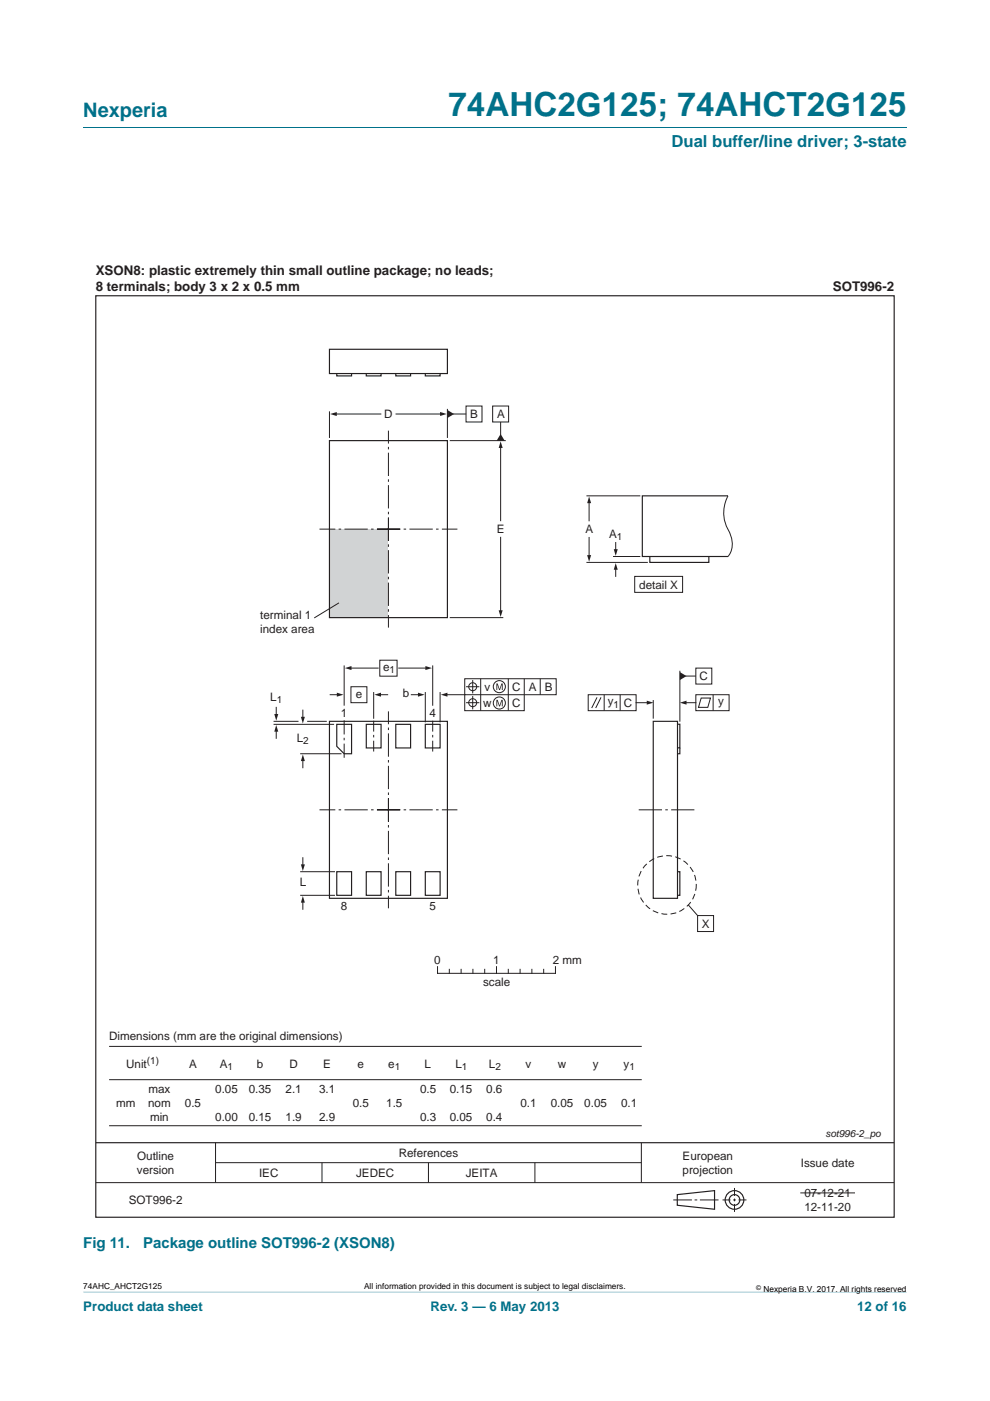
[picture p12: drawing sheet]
<svg xmlns="http://www.w3.org/2000/svg" width="210mm" height="297mm" viewBox="0 0 210 297" stroke-linecap="round" stroke-linejoin="round" font-family="sans-serif">
<path d="M17.7 273.9l174.6 .1z" fill="#00718a"/>
<path d="M17.7 27h174.6" fill="none" stroke="#00718a" stroke-width=".21"/>
<g fill="none" stroke="#231f20" stroke-width=".21">
<path d="M145.3 143.3h2.3M92.8 205v1.4h25v-1.4M95.3 205.5v.9M97.8 205.5v.9M100.3 205.5v.9M102.8 205.5v.9M105.3 205v1.4M107.8 205.5v.9M110.3 205.5v.9M112.8 205.5v.9M115.3 205.5v.9M23.1 228.9h113"/>
<path d="M23.1 238.7h113M23.1 221.9h113M20.3 250.7h169.4M45.7 242.3v8.4M45.7 246.5h90.3M68.3 246.5v4.2M90.9 246.5v4.2M113.5 246.5v4.2M136 242.3v8.4M142.8 254.4h4M147.3 254.4h.6M148.5 254.4h3.9"/>
<path d="M153.2 254.4h1.7M155.5 254.4h.6M155.8 251.9v1.7M155.8 254.1v.6M155.8 255.3v1.7M156.6 254.4h1.7M169.7 252.9h11.6"/>
</g>
<g fill="none" stroke="#231f20" stroke-width=".25">
<path d="M20.3 62.7h169.4v195.4h-169.4zM69.9 74.1h25v5.1h-25zM71.4 79.2v.5h3.2v-.5M77.7 79.2v.5h3.1v-.5M83.9 79.2v.5h3.2v-.5M90.2 79.2v.5h3.1v-.5M20.3 242.3h169.4M143.7 253.3l7.9-.9v4l-7.9-.9z"/>
<circle cx="155.8" cy="254.4" r="1.98"/>
<circle cx="155.8" cy="254.4" r="1.13"/>
</g>
<path d="M144.2 142.5l1.4 .8-1.4 .9z" fill="#231f20"/>
<path d="M145.3 149h2.3M147.6 141.6h3.4v3.4h-3.4z" fill="none" stroke="#231f20" stroke-width=".21"/>
<path d="M144.2 149l1.4-.4v.8z" fill="#231f20"/>
<path d="M134.9 149h2.6M147.6 147.3h7v3.4h-7zM148.7 148h2l-.6 2h-1.9zM151.3 147.3v3.4" fill="none" stroke="#231f20" stroke-width=".21"/>
<path d="M137.2 148.6l1.4 .4-1.4 .4z" fill="#231f20"/>
<path d="M124.8 147.3h10.1v3.4h-10.1zM126.6 147.9l-1.1 2.2M127.5 147.9l-1.2 2.2M128.1 147.3v3.4M131.5 147.3v3.4M138.6 148.4v4M144.2 142.2v10.8M146 191.9l2 2.2M148 194.1h3.3v3.4h-3.3z" fill="none" stroke="#231f20" stroke-width=".21"/>
<circle cx="141.5" cy="187.6" r="6.2" fill="none" stroke="#231f20" stroke-width=".21" stroke-dasharray="1.2 .7" stroke-linecap="butt"/>
<path d="M138.6 152.9h5.1v37.6h-5.1zM143.7 153.6h.5v5h-.5M144.2 158.6v1.2h-.5M143.7 184.8h.5v5h-.5" fill="none" stroke="#231f20" stroke-width=".25"/>
<path d="M135.5 171.7h11.8" fill="none" stroke="#231f20" stroke-width=".21" stroke-dasharray="4.9 .7 .5 .7" stroke-linecap="butt"/>
<path d="M69.9 112.2h12.5v18.7h-12.5z" fill="#d1d3d4"/>
<path d="M96 87.8h2.8M71.9 127.8l-5.3 3.2" fill="none" stroke="#231f20" stroke-width=".21"/>
<path d="M94.9 86.9l1.4 .9-1.4 .8z" fill="#231f20"/>
<path d="M98.8 86.1h3.4v3.4h-3.4zM106.2 89.5v2.8" fill="none" stroke="#231f20" stroke-width=".21"/>
<path d="M106.2 92l.8 1.4h-1.7z" fill="#231f20"/>
<path d="M104.5 86.1h3.4v3.4h-3.4zM106.2 94.7v15.7" fill="none" stroke="#231f20" stroke-width=".21"/>
<path d="M106.2 93.6l.4 1.4h-.8z" fill="#231f20"/>
<path d="M106.2 113.9v15.8" fill="none" stroke="#231f20" stroke-width=".21"/>
<path d="M105.8 129.4h.8l-.4 1.4z" fill="#231f20"/>
<path d="M71.1 87.8h9.7" fill="none" stroke="#231f20" stroke-width=".21"/>
<path d="M70 87.8l1.4-.4v.8z" fill="#231f20"/>
<path d="M84 87.8h9.6" fill="none" stroke="#231f20" stroke-width=".21"/>
<path d="M93.3 87.3l1.5 .5-1.5 .4z" fill="#231f20"/>
<path d="M80 112.2h17M82.4 109.8v23.3M82.4 114.7v-23.4M84.9 112.2h-17.1" fill="none" stroke="#231f20" stroke-width=".21" stroke-dasharray="4.9 .7 .5 .7" stroke-linecap="butt"/>
<path d="M69.9 93.4h25v37.5h-25z" fill="none" stroke="#231f20" stroke-width=".25"/>
<path d="M69.9 87.2v5.7M94.9 86.7v6.2M95.4 93.4h11.9M95.4 130.9h11.3M130.6 120.5v1.7M134.6 122.2h10.2v3.4h-10.2z" fill="none" stroke="#231f20" stroke-width=".21"/>
<path d="M130.6 119.4l.4 1.4h-.8z" fill="#231f20"/>
<path d="M124.9 106.4v4" fill="none" stroke="#231f20" stroke-width=".21"/>
<path d="M124.9 105.3l.5 1.4h-.9z" fill="#231f20"/>
<path d="M130.6 115v1.7" fill="none" stroke="#231f20" stroke-width=".21"/>
<path d="M130.2 116.4h.8l-.4 1.4z" fill="#231f20"/>
<path d="M124.9 113.9v4.1" fill="none" stroke="#231f20" stroke-width=".21"/>
<path d="M124.5 117.7h.9l-.5 1.4z" fill="#231f20"/>
<path d="M137.8 118v1.2h12.5v-1.2M154.4 105.1h-18.2v12.9h18.2" fill="none" stroke="#231f20" stroke-width=".25"/>
<path d="M124.4 119.2h13M124.4 105.1h11.4M130 118h5.8M154.4 105.1a7.5 7.5 0 0 0 0 7.1 4.8 4.8 0 0 1 0 5.8M84.6 141.6h5.9" fill="none" stroke="#231f20" stroke-width=".21"/>
<path d="M90.2 141.2l1.4 .4-1.4 .5z" fill="#231f20"/>
<path d="M70 147.3h1.7" fill="none" stroke="#231f20" stroke-width=".21"/>
<path d="M71.4 146.9l1.5 .4-1.5 .4z" fill="#231f20"/>
<path d="M80.5 147.3h1.7" fill="none" stroke="#231f20" stroke-width=".21"/>
<path d="M79.4 147.3l1.4-.4v.8z" fill="#231f20"/>
<path d="M64.2 181.9v1.6" fill="none" stroke="#231f20" stroke-width=".21"/>
<path d="M63.8 183.3h.9l-.5 1.4z" fill="#231f20"/>
<path d="M64.2 191.1v1.7" fill="none" stroke="#231f20" stroke-width=".21"/>
<path d="M64.2 190l.5 1.4h-.9z" fill="#231f20"/>
<path d="M64.2 150.6v1.7" fill="none" stroke="#231f20" stroke-width=".21"/>
<path d="M63.8 152h.9l-.5 1.4z" fill="#231f20"/>
<path d="M64.2 161.1v1.7" fill="none" stroke="#231f20" stroke-width=".21"/>
<path d="M64.2 160l.5 1.4h-.9z" fill="#231f20"/>
<path d="M58.6 150v1.7" fill="none" stroke="#231f20" stroke-width=".21"/>
<path d="M58.2 151.4h.8l-.4 1.4z" fill="#231f20"/>
<path d="M58.6 154.8v1.7" fill="none" stroke="#231f20" stroke-width=".21"/>
<path d="M58.6 153.7l.4 1.4h-.8z" fill="#231f20"/>
<path d="M74.3 141.6h5.9" fill="none" stroke="#231f20" stroke-width=".21"/>
<path d="M73.1 141.6l1.4-.4v.9z" fill="#231f20"/>
<path d="M80.6 140h3.6v3.4h-3.6zM74.4 145.6h3.4v3.4h-3.4zM87.2 147.3h1.7" fill="none" stroke="#231f20" stroke-width=".21"/>
<path d="M88.7 146.9l1.4 .4-1.4 .4z" fill="#231f20"/>
<path d="M94.6 147.3h4" fill="none" stroke="#231f20" stroke-width=".21"/>
<path d="M93.5 147.3l1.4-.4v.8z" fill="#231f20"/>
<g fill="none" stroke="#231f20" stroke-width=".21">
<path d="M58 153.6h12.9M58 152.9h5.3M63.7 159.8h8.7M65.2 152.9h4.1M73 141.1v8.5M79.3 146.7v5.7M90.2 146.7v6.5M91.8 141.1v8.5M93.3 146.7v6.5M98.6 143.9h19.4v3.4h-19.4zM98.9 145.6h2.8M98.9 149h2.8"/>
<path d="M100.3 144.2v2.8M100.3 147.6v2.8M102 143.9v6.8M107.8 143.9v6.8M111.2 143.9v6.8h-12.6v-3.4M114.6 143.9v3.4M63.7 189.8h7.4M63.7 184.8h7.4"/>
<circle cx="100.3" cy="149" r=".85"/>
<circle cx="100.3" cy="145.6" r=".85"/>
<circle cx="105.9" cy="145.6" r="1.28"/>
</g>
<path d="M80 171.7h17M82.4 169.3v23.3M82.4 174.2v-23.4M84.9 171.7h-17.1" fill="none" stroke="#231f20" stroke-width=".21" stroke-dasharray="4.9 .7 .5 .7" stroke-linecap="butt"/>
<path d="M69.9 152.9h25v37.6h-25zM71.4 153.6h3.2v6.2h-1.6l-1.6-1.6zM77.7 153.6h3.1v5h-3.1zM83.9 153.6h3.2v5h-3.2zM90.2 153.6h3.1v5h-3.1zM71.4 184.8h3.2v5h-3.2zM77.7 184.8h3.1v5h-3.1zM83.9 184.8h3.2v5h-3.2zM90.2 184.8h3.1v5h-3.1z" fill="none" stroke="#231f20" stroke-width=".25"/>
<path d="M73 160.7v-8" fill="none" stroke="#231f20" stroke-width=".21" stroke-dasharray="3 .7 .5 .7" stroke-linecap="butt"/>
<path d="M79.3 159.3v-6.5M91.8 159.3v-6.5" fill="none" stroke="#231f20" stroke-width=".21" stroke-dasharray="2.3 .7 .5 .7" stroke-linecap="butt"/>
<path d="M105.3 144.9h.3l.4 1.2 .4-1.2h.2v1.4h-.2v-1.2l-.4 1.2h-.1l-.4-1.2v1.2h-.2z" fill="#231f20"/>
<circle cx="105.9" cy="149.1" r="1.28" fill="none" stroke="#231f20" stroke-width=".21"/>
<path d="M105.3 148.4h.3l.4 1.2 .4-1.2h.2v1.4h-.2v-1.2l-.4 1.2h-.1l-.4-1.2v1.2h-.2z" fill="#231f20"/>
<text font-size="7" fill="#00718a" x="95.1" y="24.6">74AHC2G125; 74AHCT2G125</text>
<text font-size="4.2" fill="#00718a" x="17.7" y="24.9">Nexperia</text>
<text font-size="3.5" fill="#00718a" x="142.4" y="31.1">Dual buffer/line driver; 3-state</text>
<g font-size="3.2" fill="#00718a">
<text x="17.7" y="264.6">Fig 11.</text>
<text x="30.4" y="264.6">Package outline SOT996-2 (XSON8)</text>
</g>
<g font-size="2.8" fill="#231f20">
<text x="20.3" y="58.3">XSON8: plastic extremely thin small outline package; no leads;</text>
<text x="20.3" y="61.7">8 terminals; body 3 x 2 x 0.5 mm</text>
<text x="176.6" y="61.7">SOT996-2</text>
</g>
<g font-size="2.8" fill="#00718a">
<text x="17.7" y="277.9">Product data sheet</text>
<text x="91.3" y="277.9">Rev. 3 — 6 May 2013</text>
<text x="181.8" y="277.9">12 of 16</text>
</g>
<g font-size="2.5" fill="#231f20">
<text x="81.5" y="88.6">D</text>
<text x="99.7" y="88.6">B</text>
<text x="105.4" y="88.6">A</text>
<text x="105.4" y="113.1">E</text>
<text x="124.2" y="113.1">A</text>
<text x="129.2" y="114.1">A</text>
<text x="135.6" y="124.8">detail X</text>
<text x="55.2" y="131.2">terminal 1</text>
<text x="55.2" y="134.1">index area</text>
<text x="81.3" y="142.2">e</text>
<text x="57.3" y="148.7">L</text>
<text x="75.4" y="147.9">e</text>
<text x="85.4" y="147.9">b</text>
<text x="102.5" y="149.8">w</text>
<text x="102.7" y="146.4">v</text>
<text x="108.6" y="146.4">C</text>
<text x="108.6" y="149.8">C</text>
<text x="112.1" y="146.4">A</text>
<text x="115.5" y="146.4">B</text>
<text x="128.9" y="149.6">y</text>
<text x="132.3" y="149.8">C</text>
<text x="148.4" y="144.2">C</text>
<text x="152.3" y="149.6">y</text>
<text x="72.3" y="152">1</text>
<text x="91.1" y="152">4</text>
<text x="63" y="157.3">L</text>
<text x="63.6" y="187.8">L</text>
<text x="72.3" y="192.9">8</text>
<text x="91.1" y="192.9">5</text>
<text x="148.8" y="196.7">X</text>
<text x="92.1" y="204.4">0</text>
<text x="102.5" y="209">scale</text>
<text x="104.6" y="204.4">1</text>
<text x="117.3" y="204.4">2 mm</text>
<text x="23.1" y="220.4">Dimensions (mm are the original dimensions)</text>
<text x="26.8" y="226.4">Unit</text>
<text x="40.1" y="226.4">A</text>
<text x="46.6" y="226.4">A</text>
<text x="54.5" y="226.4">b</text>
<text x="61.4" y="226.4">D</text>
<text x="68.6" y="226.4">E</text>
<text x="75.8" y="226.4">e</text>
<text x="82.4" y="226.4">e</text>
<text x="90.1" y="226.4">L</text>
<text x="96.6" y="226.4">L</text>
<text x="103.7" y="226.4">L</text>
<text x="111.5" y="226.4">v</text>
<text x="118.3" y="226.4">w</text>
<text x="125.7" y="226.4">y</text>
<text x="132.3" y="226.4">y</text>
<text x="31.5" y="231.7">max</text>
<text x="45.6" y="231.7">0.05</text>
<text x="52.8" y="231.7">0.35</text>
<text x="60.6" y="231.7">2.1</text>
<text x="67.7" y="231.7">3.1</text>
<text x="89.1" y="231.7">0.5</text>
<text x="95.4" y="231.7">0.15</text>
<text x="103.1" y="231.7">0.6</text>
<text x="24.6" y="234.7">mm</text>
<text x="31.4" y="234.6">nom</text>
<text x="31.8" y="237.6">min</text>
<text x="39.2" y="234.6">0.5</text>
<text x="45.6" y="237.6">0.00</text>
<text x="52.8" y="237.6">0.15</text>
<text x="60.6" y="237.6">1.9</text>
<text x="67.7" y="237.6">2.9</text>
<text x="74.8" y="234.6">0.5</text>
<text x="81.9" y="234.6">1.5</text>
<text x="89.1" y="237.6">0.3</text>
<text x="95.4" y="237.6">0.05</text>
<text x="103.1" y="237.6">0.4</text>
<text x="110.4" y="234.7">0.1</text>
<text x="116.8" y="234.7">0.05</text>
<text x="123.9" y="234.7">0.05</text>
<text x="131.7" y="234.6">0.1</text>
<text x="29.1" y="245.9">Outline</text>
<text x="84.6" y="245.4">References</text>
<text x="144.8" y="245.9">European</text>
<text x="29" y="248.9">version</text>
<text x="54.9" y="249.6">IEC</text>
<text x="75.5" y="249.6">JEDEC</text>
<text x="98.8" y="249.6">JEITA</text>
<text x="144.8" y="248.9">projection</text>
<text x="169.8" y="247.4">Issue date</text>
<text x="27.3" y="255.3">SOT996-2</text>
<text x="170.6" y="253.7">07-12-21</text>
<text x="170.6" y="256.7">12-11-20</text>
</g>
<g font-size="2.1" fill="#231f20">
<text x="130.8" y="114.6">1</text>
<text x="82.6" y="142.7">1</text>
<text x="58.7" y="149.1">1</text>
<text x="130.2" y="150">1</text>
<text x="64.3" y="157.8">2</text>
<text x="31.2" y="225.6">(1)</text>
<text x="48.3" y="226.9">1</text>
<text x="83.7" y="226.9">1</text>
<text x="98" y="226.9">1</text>
<text x="105.1" y="226.9">2</text>
<text x="133.5" y="226.9">1</text>
<text x="175.1" y="241">sot996-2_po</text>
</g>
<g font-size="1.8">
<text x="17.7" y="273.3">74AHC_AHCT2G125</text>
<text x="77.2" y="273.3">All information provided in this document is subject to legal disclaimers.</text>
<text x="161.9" y="273.9">Nexperia B.V. 2017. All rights reserved</text>
</g>
<text font-size="1.4" x="160.4" y="273.4">©</text>
</svg>
